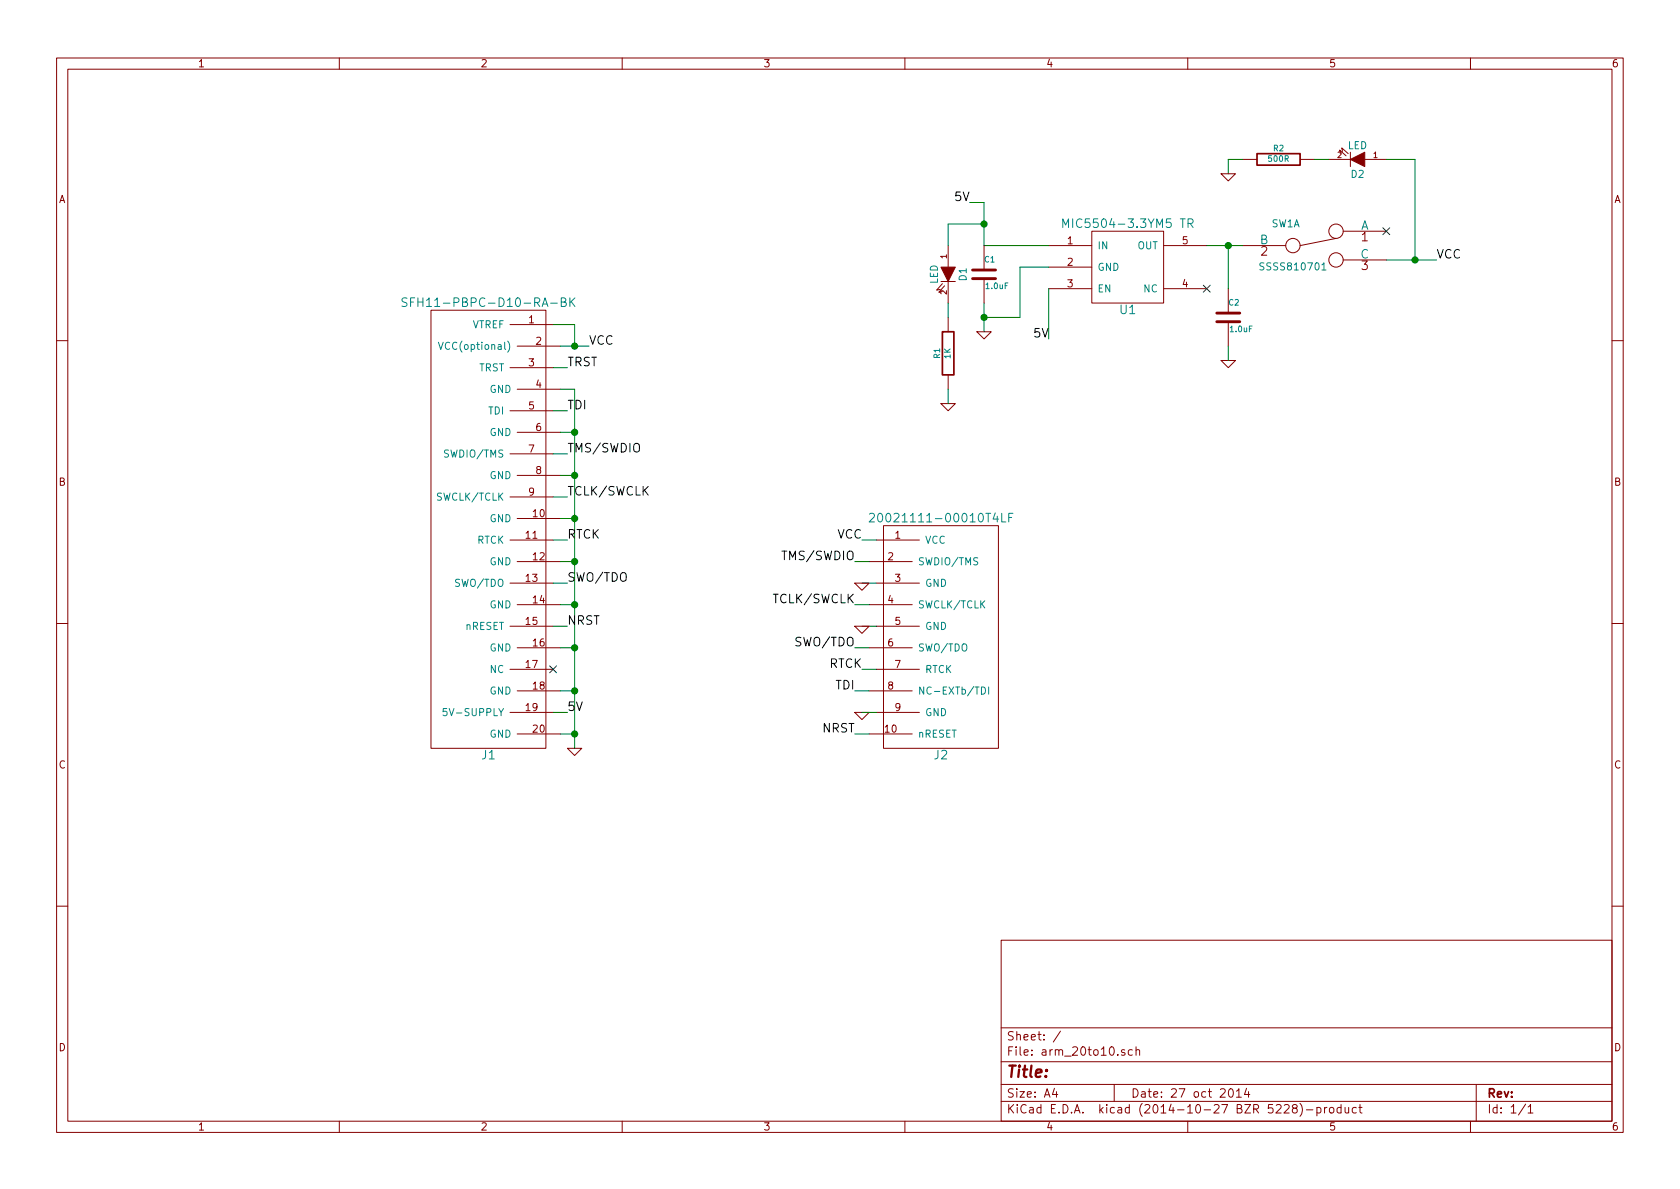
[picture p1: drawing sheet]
EESchema Schematic File Version 2
LIBS:power
LIBS:device
LIBS:transistors
LIBS:conn
LIBS:linear
LIBS:regul
LIBS:74xx
LIBS:cmos4000
LIBS:adc-dac
LIBS:memory
LIBS:xilinx
LIBS:special
LIBS:microcontrollers
LIBS:dsp
LIBS:microchip
LIBS:analog_switches
LIBS:motorola
LIBS:texas
LIBS:intel
LIBS:audio
LIBS:interface
LIBS:digital-audio
LIBS:philips
LIBS:display
LIBS:cypress
LIBS:siliconi
LIBS:opto
LIBS:atmel
LIBS:contrib
LIBS:valves
LIBS:kicadlib
LIBS:arm_20to10-cache
EELAYER 27 0
EELAYER END
$Descr A4 11693 8268
encoding utf-8
Sheet 1 1
Title ""
Date "27 oct 2014"
Rev ""
Comp ""
Comment1 ""
Comment2 ""
Comment3 ""
Comment4 ""
$EndDescr
$Comp
L ARM_10PIN J2
U 1 1
P 6550 4250
F 0 "J2" H 6550 3250 60  0000 C CNN
F 1 "20021111-00010T4LF" H 6550 4900 60  0000 C CNN
F 2 "~" H 6550 4250 60  0000 C CNN
F 3 "~" H 6550 4250 60  0000 C CNN
	1    6550 4250
	-1   0    0    -1  
$EndComp
$Comp
L ARM_20PIN J1
U 1 1
P 3400 3500
F 0 "J1" H 3400 1750 60  0000 C CNN
F 1 "SFH11-PBPC-D10-RA-BK" H 3400 4900 60  0000 C CNN
F 2 "~" H 3400 3500 60  0000 C CNN
F 3 "~" H 3400 3500 60  0000 C CNN
	1    3400 3500
	1    0    0    -1  
$EndComp
Wire Wire Line
	3950 3150 3850 3150
Wire Wire Line
	3950 3450 3850 3450
Wire Wire Line
	3950 4050 3850 4050
Wire Wire Line
	3950 4350 3850 4350
Wire Wire Line
	3950 2850 3850 2850
Wire Wire Line
	3950 2550 3850 2550
$Comp
L GND #PWR01
U 1 1
P 4000 5200
F 0 "#PWR01" H 4000 5200 30  0001 C CNN
F 1 "GND" H 4000 5130 30  0001 C CNN
F 2 "" H 4000 5200 60  0000 C CNN
F 3 "" H 4000 5200 60  0000 C CNN
	1    4000 5200
	1    0    0    -1  
$EndComp
Wire Wire Line
	4000 2700 4000 5200
Wire Wire Line
	4000 5100 3900 5100
Wire Wire Line
	3900 4800 4000 4800
Connection ~ 4000 5100
Wire Wire Line
	3900 4500 4000 4500
Connection ~ 4000 4800
Wire Wire Line
	3900 4200 4000 4200
Connection ~ 4000 4500
Wire Wire Line
	3900 3900 4000 3900
Connection ~ 4000 4200
Wire Wire Line
	3900 3600 4000 3600
Connection ~ 4000 3900
Wire Wire Line
	3900 3300 4000 3300
Connection ~ 4000 3600
Wire Wire Line
	3900 3000 4000 3000
Connection ~ 4000 3300
Wire Wire Line
	3900 2700 4000 2700
Connection ~ 4000 3000
Wire Wire Line
	3950 3750 3850 3750
Wire Wire Line
	6000 4650 6100 4650
Wire Wire Line
	5950 5100 6050 5100
$Comp
L GND #PWR02
U 1 1
P 6000 4950
F 0 "#PWR02" H 6000 4950 30  0001 C CNN
F 1 "GND" H 6000 4880 30  0001 C CNN
F 2 "" H 6000 4950 60  0000 C CNN
F 3 "" H 6000 4950 60  0000 C CNN
	1    6000 4950
	1    0    0    -1  
$EndComp
Wire Wire Line
	6000 4950 6100 4950
Wire Wire Line
	6100 4350 6000 4350
Wire Wire Line
	6100 4050 6000 4050
Wire Wire Line
	5950 3900 6050 3900
Wire Wire Line
	5950 4200 6050 4200
Wire Wire Line
	6050 4500 5950 4500
Wire Wire Line
	5950 4800 6050 4800
Wire Wire Line
	3950 4950 3850 4950
Wire Wire Line
	6100 3750 6000 3750
Wire Wire Line
	3900 2400 4100 2400
Wire Wire Line
	4000 2400 4000 2250
Wire Wire Line
	4000 2250 3850 2250
Connection ~ 4000 2400
NoConn ~ 3850 4650
$Comp
L GND #PWR03
U 1 1
P 6000 4350
F 0 "#PWR03" H 6000 4350 30  0001 C CNN
F 1 "GND" H 6000 4280 30  0001 C CNN
F 2 "" H 6000 4350 60  0000 C CNN
F 3 "" H 6000 4350 60  0000 C CNN
	1    6000 4350
	1    0    0    -1  
$EndComp
$Comp
L GND #PWR04
U 1 1
P 6000 4050
F 0 "#PWR04" H 6000 4050 30  0001 C CNN
F 1 "GND" H 6000 3980 30  0001 C CNN
F 2 "" H 6000 4050 60  0000 C CNN
F 3 "" H 6000 4050 60  0000 C CNN
	1    6000 4050
	1    0    0    -1  
$EndComp
$Comp
L AAT3221 U1
U 1 1
P 7850 1950
F 0 "U1" H 7850 1750 60  0000 C CNN
F 1 "MIC5504-3.3YM5 TR" H 7850 2350 60  0000 C CNN
F 2 "" H 7850 1950 60  0000 C CNN
F 3 "" H 7850 1950 60  0000 C CNN
	1    7850 1950
	1    0    0    -1  
$EndComp
$Comp
L C C2
U 1 1
P 8550 2200
F 0 "C2" H 8550 2300 40  0000 L CNN
F 1 "1.0uF" H 8556 2115 40  0000 L CNN
F 2 "~" H 8588 2050 30  0000 C CNN
F 3 "~" H 8550 2200 60  0000 C CNN
	1    8550 2200
	1    0    0    -1  
$EndComp
NoConn ~ 8400 2000
Wire Wire Line
	6750 1400 6850 1400
Wire Wire Line
	6850 1400 6850 1700
Wire Wire Line
	6850 1700 7300 1700
$Comp
L GND #PWR05
U 1 1
P 6850 2300
F 0 "#PWR05" H 6850 2300 30  0001 C CNN
F 1 "GND" H 6850 2230 30  0001 C CNN
F 2 "" H 6850 2300 60  0000 C CNN
F 3 "" H 6850 2300 60  0000 C CNN
	1    6850 2300
	1    0    0    -1  
$EndComp
Wire Wire Line
	7100 1850 7100 2200
Wire Wire Line
	7100 1850 7300 1850
Wire Wire Line
	6850 2100 6850 2300
Wire Wire Line
	7100 2200 6850 2200
Connection ~ 6850 2200
Wire Wire Line
	7300 2000 7300 2350
$Comp
L GND #PWR06
U 1 1
P 8550 2500
F 0 "#PWR06" H 8550 2500 30  0001 C CNN
F 1 "GND" H 8550 2430 30  0001 C CNN
F 2 "" H 8550 2500 60  0000 C CNN
F 3 "" H 8550 2500 60  0000 C CNN
	1    8550 2500
	1    0    0    -1  
$EndComp
Wire Wire Line
	8550 2500 8550 2400
$Comp
L DUAL_SWITCH_INV SW1
U 1 1
P 9150 1700
F 0 "SW1" H 8950 1850 50  0000 C CNN
F 1 "SSSS810701" H 9000 1550 50  0000 C CNN
F 2 "~" H 9150 1700 60  0000 C CNN
F 3 "~" H 9150 1700 60  0000 C CNN
	1    9150 1700
	1    0    0    -1  
$EndComp
NoConn ~ 9650 1600
Wire Wire Line
	8650 1700 8400 1700
Wire Wire Line
	10000 1800 9650 1800
Connection ~ 8550 1700
$Comp
L LED D2
U 1 1
P 9450 1100
F 0 "D2" H 9450 1200 50  0000 C CNN
F 1 "LED" H 9450 1000 50  0000 C CNN
F 2 "~" H 9450 1100 60  0000 C CNN
F 3 "~" H 9450 1100 60  0000 C CNN
	1    9450 1100
	-1   0    0    1   
$EndComp
$Comp
L R R2
U 1 1
P 8900 1100
F 0 "R2" V 8980 1100 40  0000 C CNN
F 1 "500R" V 8907 1101 40  0000 C CNN
F 2 "~" V 8830 1100 30  0000 C CNN
F 3 "~" H 8900 1100 30  0000 C CNN
	1    8900 1100
	0    -1   -1   0   
$EndComp
Wire Wire Line
	8650 1100 8550 1100
Wire Wire Line
	8550 1100 8550 1200
$Comp
L GND #PWR07
U 1 1
P 8550 1200
F 0 "#PWR07" H 8550 1200 30  0001 C CNN
F 1 "GND" H 8550 1130 30  0001 C CNN
F 2 "" H 8550 1200 60  0000 C CNN
F 3 "" H 8550 1200 60  0000 C CNN
	1    8550 1200
	1    0    0    -1  
$EndComp
Wire Wire Line
	9250 1100 9150 1100
$Comp
L LED D1
U 1 1
P 6600 1900
F 0 "D1" H 6600 2000 50  0000 C CNN
F 1 "LED" H 6600 1800 50  0000 C CNN
F 2 "~" H 6600 1900 60  0000 C CNN
F 3 "~" H 6600 1900 60  0000 C CNN
	1    6600 1900
	0    1    1    0   
$EndComp
$Comp
L R R1
U 1 1
P 6600 2450
F 0 "R1" V 6680 2450 40  0000 C CNN
F 1 "1K" V 6607 2451 40  0000 C CNN
F 2 "~" V 6530 2450 30  0000 C CNN
F 3 "~" H 6600 2450 30  0000 C CNN
	1    6600 2450
	-1   0    0    1   
$EndComp
$Comp
L GND #PWR08
U 1 1
P 6600 2800
F 0 "#PWR08" H 6600 2800 30  0001 C CNN
F 1 "GND" H 6600 2730 30  0001 C CNN
F 2 "" H 6600 2800 60  0000 C CNN
F 3 "" H 6600 2800 60  0000 C CNN
	1    6600 2800
	1    0    0    -1  
$EndComp
Wire Wire Line
	6600 2700 6600 2800
Wire Wire Line
	6600 2100 6600 2200
Wire Wire Line
	6600 1700 6600 1550
Wire Wire Line
	6600 1550 6850 1550
Connection ~ 6850 1550
Wire Wire Line
	9650 1100 9850 1100
Wire Wire Line
	9850 1100 9850 1800
Connection ~ 9850 1800
$Comp
L C C1
U 1 1
P 6850 1900
F 0 "C1" H 6850 2000 40  0000 L CNN
F 1 "1.0uF" H 6856 1815 40  0000 L CNN
F 2 "~" H 6888 1750 30  0000 C CNN
F 3 "~" H 6850 1900 60  0000 C CNN
	1    6850 1900
	1    0    0    -1  
$EndComp
Wire Wire Line
	8550 2000 8550 1700
Text Label 4100 2400 0    60   ~ 0
VCC
Text Label 6000 3750 2    60   ~ 0
VCC
Text Label 10000 1800 0    60   ~ 0
VCC
Text Label 3950 2550 0    60   ~ 0
TRST
Text Label 3950 2850 0    60   ~ 0
TDI
Text Label 3950 3150 0    60   ~ 0
TMS/SWDIO
Text Label 3950 3450 0    60   ~ 0
TCLK/SWCLK
Text Label 3950 3750 0    60   ~ 0
RTCK
Text Label 3950 4050 0    60   ~ 0
SWO/TDO
Text Label 3950 4350 0    60   ~ 0
NRST
Text Label 3950 4950 0    60   ~ 0
5V
Text Label 6750 1400 2    60   ~ 0
5V
Text Label 7300 2350 2    60   ~ 0
5V
Text Label 5950 3900 2    60   ~ 0
TMS/SWDIO
Text Label 5950 4200 2    60   ~ 0
TCLK/SWCLK
Text Label 5950 4500 2    60   ~ 0
SWO/TDO
Text Label 6000 4650 2    60   ~ 0
RTCK
Text Label 5950 4800 2    60   ~ 0
TDI
Text Label 5950 5100 2    60   ~ 0
NRST
$EndSCHEMATC
